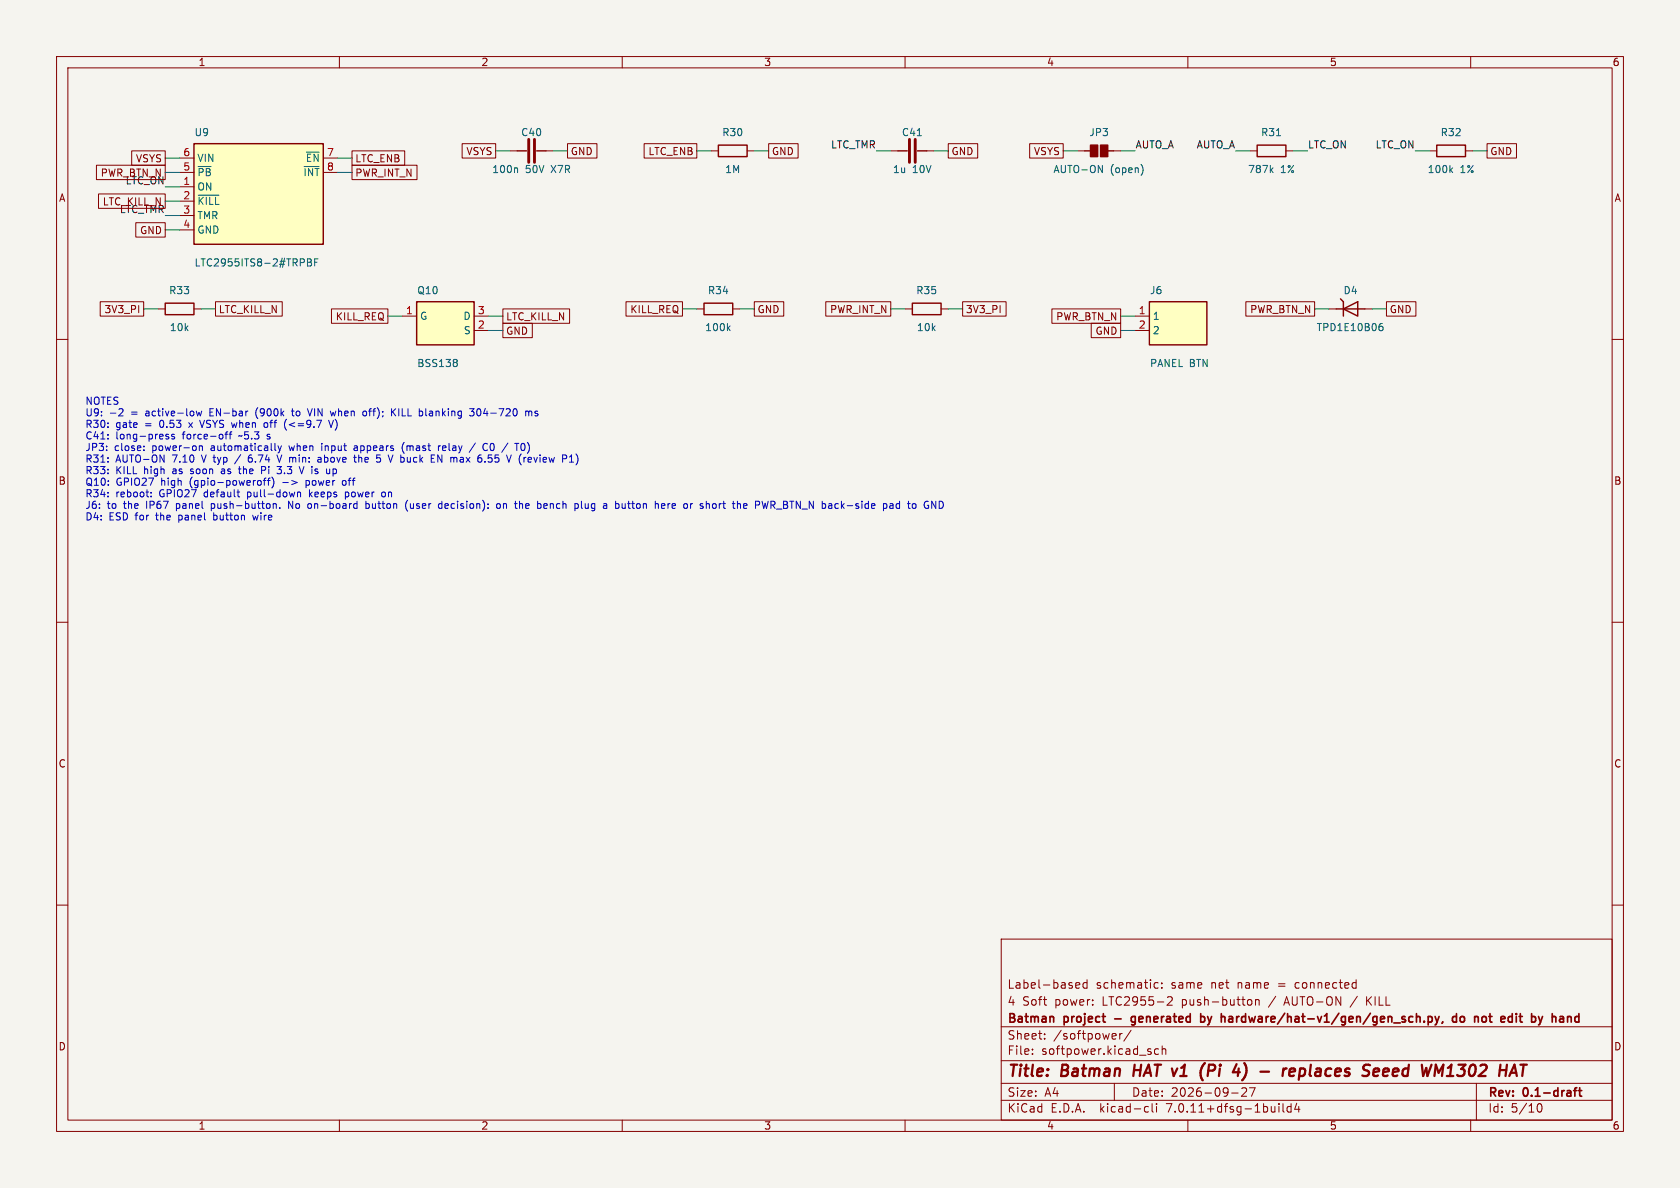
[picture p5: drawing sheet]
(kicad_sch (version 20230121) (generator eeschema)
 (paper "A4")
 (title_block (title "Batman HAT v1 (Pi 4) - replaces Seeed WM1302 HAT") (date "2026-09-27") (rev "0.1-draft") (company "Batman project - generated by hardware/hat-v1/gen/gen_sch.py, do not edit by hand") (comment 1 "4 Soft power: LTC2955-2 push-button / AUTO-ON / KILL") (comment 2 "Label-based schematic: same net name = connected"))
 (lib_symbols
(symbol "batman:C" (pin_numbers hide) (pin_names (offset 0) hide) (in_bom yes) (on_board yes)
(property "Reference" "C" (at 0 2.54 0) (effects (font (size 1.27 1.27))))
(property "Value" "C" (at 0 -2.54 0) (effects (font (size 1.27 1.27))))
(property "Footprint" "" (at 0 0 0) (effects (font (size 1.27 1.27)) hide))
(property "Datasheet" "" (at 0 0 0) (effects (font (size 1.27 1.27)) hide))
(symbol "C_0_1" (polyline (pts (xy -2.54 0) (xy -0.9 0)) (stroke (width 0.254) (type default)) (fill (type none))) (polyline (pts (xy 0.9 0) (xy 2.54 0)) (stroke (width 0.254) (type default)) (fill (type none))) (polyline (pts (xy -0.508 2.032) (xy -0.508 -2.032)) (stroke (width 0.508) (type default)) (fill (type none))) (polyline (pts (xy 0.508 2.032) (xy 0.508 -2.032)) (stroke (width 0.508) (type default)) (fill (type none))))
(symbol "C_1_1" (pin passive line (at -3.81 0 0) (length 1.27) (name "~" (effects (font (size 1.27 1.27)))) (number "1" (effects (font (size 1.27 1.27))))) (pin passive line (at 3.81 0 180) (length 1.27) (name "~" (effects (font (size 1.27 1.27)))) (number "2" (effects (font (size 1.27 1.27)))))))
(symbol "batman:CONN2" (pin_names (offset 0.508)) (in_bom yes) (on_board yes)
(property "Reference" "U" (at -5.08 5.08 0) (effects (font (size 1.27 1.27))))
(property "Value" "CONN2" (at -5.08 -5.08 0) (effects (font (size 1.27 1.27))))
(property "Footprint" "" (at 0 0 0) (effects (font (size 1.27 1.27)) hide))
(property "Datasheet" "" (at 0 0 0) (effects (font (size 1.27 1.27)) hide))
(symbol "CONN2_0_1" (rectangle (start -5.08 3.81) (end 5.08 -3.81) (stroke (width 0.254) (type default)) (fill (type background))))
(symbol "CONN2_1_1" (pin passive line (at -7.62 1.27 0) (length 2.54) (name "1" (effects (font (size 1.27 1.27)))) (number "1" (effects (font (size 1.27 1.27))))) (pin passive line (at -7.62 -1.27 0) (length 2.54) (name "2" (effects (font (size 1.27 1.27)))) (number "2" (effects (font (size 1.27 1.27)))))))
(symbol "batman:LTC2955TS8" (pin_names (offset 0.508)) (in_bom yes) (on_board yes)
(property "Reference" "U" (at -11.43 10.16 0) (effects (font (size 1.27 1.27))))
(property "Value" "LTC2955TS8" (at -11.43 -10.16 0) (effects (font (size 1.27 1.27))))
(property "Footprint" "" (at 0 0 0) (effects (font (size 1.27 1.27)) hide))
(property "Datasheet" "" (at 0 0 0) (effects (font (size 1.27 1.27)) hide))
(symbol "LTC2955TS8_0_1" (rectangle (start -11.43 8.89) (end 11.43 -8.89) (stroke (width 0.254) (type default)) (fill (type background))))
(symbol "LTC2955TS8_1_1" (pin power_in line (at -13.97 6.35 0) (length 2.54) (name "VIN" (effects (font (size 1.27 1.27)))) (number "6" (effects (font (size 1.27 1.27))))) (pin input line (at -13.97 3.81 0) (length 2.54) (name "~{PB}" (effects (font (size 1.27 1.27)))) (number "5" (effects (font (size 1.27 1.27))))) (pin input line (at -13.97 1.27 0) (length 2.54) (name "ON" (effects (font (size 1.27 1.27)))) (number "1" (effects (font (size 1.27 1.27))))) (pin input line (at -13.97 -1.27 0) (length 2.54) (name "~{KILL}" (effects (font (size 1.27 1.27)))) (number "2" (effects (font (size 1.27 1.27))))) (pin passive line (at -13.97 -3.81 0) (length 2.54) (name "TMR" (effects (font (size 1.27 1.27)))) (number "3" (effects (font (size 1.27 1.27))))) (pin power_in line (at -13.97 -6.35 0) (length 2.54) (name "GND" (effects (font (size 1.27 1.27)))) (number "4" (effects (font (size 1.27 1.27))))) (pin output line (at 13.97 6.35 180) (length 2.54) (name "~{EN}" (effects (font (size 1.27 1.27)))) (number "7" (effects (font (size 1.27 1.27))))) (pin open_collector line (at 13.97 3.81 180) (length 2.54) (name "~{INT}" (effects (font (size 1.27 1.27)))) (number "8" (effects (font (size 1.27 1.27)))))))
(symbol "batman:NMOS" (pin_names (offset 0.508)) (in_bom yes) (on_board yes)
(property "Reference" "U" (at -5.08 5.08 0) (effects (font (size 1.27 1.27))))
(property "Value" "NMOS" (at -5.08 -5.08 0) (effects (font (size 1.27 1.27))))
(property "Footprint" "" (at 0 0 0) (effects (font (size 1.27 1.27)) hide))
(property "Datasheet" "" (at 0 0 0) (effects (font (size 1.27 1.27)) hide))
(symbol "NMOS_0_1" (rectangle (start -5.08 3.81) (end 5.08 -3.81) (stroke (width 0.254) (type default)) (fill (type background))))
(symbol "NMOS_1_1" (pin input line (at -7.62 1.27 0) (length 2.54) (name "G" (effects (font (size 1.27 1.27)))) (number "1" (effects (font (size 1.27 1.27))))) (pin passive line (at 7.62 1.27 180) (length 2.54) (name "D" (effects (font (size 1.27 1.27)))) (number "3" (effects (font (size 1.27 1.27))))) (pin passive line (at 7.62 -1.27 180) (length 2.54) (name "S" (effects (font (size 1.27 1.27)))) (number "2" (effects (font (size 1.27 1.27)))))))
(symbol "batman:R" (pin_numbers hide) (pin_names (offset 0) hide) (in_bom yes) (on_board yes)
(property "Reference" "R" (at 0 2.54 0) (effects (font (size 1.27 1.27))))
(property "Value" "R" (at 0 -2.54 0) (effects (font (size 1.27 1.27))))
(property "Footprint" "" (at 0 0 0) (effects (font (size 1.27 1.27)) hide))
(property "Datasheet" "" (at 0 0 0) (effects (font (size 1.27 1.27)) hide))
(symbol "R_0_1" (rectangle (start -2.54 1.016) (end 2.54 -1.016) (stroke (width 0.254) (type default)) (fill (type none))))
(symbol "R_1_1" (pin passive line (at -3.81 0 0) (length 1.27) (name "~" (effects (font (size 1.27 1.27)))) (number "1" (effects (font (size 1.27 1.27))))) (pin passive line (at 3.81 0 180) (length 1.27) (name "~" (effects (font (size 1.27 1.27)))) (number "2" (effects (font (size 1.27 1.27)))))))
(symbol "batman:SJ" (pin_numbers hide) (pin_names (offset 0) hide) (in_bom yes) (on_board yes)
(property "Reference" "JP" (at 0 2.54 0) (effects (font (size 1.27 1.27))))
(property "Value" "SJ" (at 0 -2.54 0) (effects (font (size 1.27 1.27))))
(property "Footprint" "" (at 0 0 0) (effects (font (size 1.27 1.27)) hide))
(property "Datasheet" "" (at 0 0 0) (effects (font (size 1.27 1.27)) hide))
(symbol "SJ_0_1" (rectangle (start -1.524 1.016) (end -0.254 -1.016) (stroke (width 0.254) (type default)) (fill (type outline))) (rectangle (start 0.254 1.016) (end 1.524 -1.016) (stroke (width 0.254) (type default)) (fill (type outline))) (polyline (pts (xy -2.54 0) (xy -1.524 0)) (stroke (width 0.254) (type default)) (fill (type none))) (polyline (pts (xy 1.524 0) (xy 2.54 0)) (stroke (width 0.254) (type default)) (fill (type none))))
(symbol "SJ_1_1" (pin passive line (at -3.81 0 0) (length 1.27) (name "~" (effects (font (size 1.27 1.27)))) (number "1" (effects (font (size 1.27 1.27))))) (pin passive line (at 3.81 0 180) (length 1.27) (name "~" (effects (font (size 1.27 1.27)))) (number "2" (effects (font (size 1.27 1.27)))))))
(symbol "batman:TVS_UNI" (pin_numbers hide) (pin_names (offset 0) hide) (in_bom yes) (on_board yes)
(property "Reference" "D" (at 0 2.54 0) (effects (font (size 1.27 1.27))))
(property "Value" "TVS_UNI" (at 0 -2.54 0) (effects (font (size 1.27 1.27))))
(property "Footprint" "" (at 0 0 0) (effects (font (size 1.27 1.27)) hide))
(property "Datasheet" "" (at 0 0 0) (effects (font (size 1.27 1.27)) hide))
(symbol "TVS_UNI_0_1" (polyline (pts (xy 1.27 1.27) (xy 1.27 -1.27) (xy -1.27 0) (xy 1.27 1.27)) (stroke (width 0.254) (type default)) (fill (type none))) (polyline (pts (xy -1.27 1.27) (xy -1.27 -1.27)) (stroke (width 0.254) (type default)) (fill (type none))) (polyline (pts (xy -2.54 0) (xy 2.54 0)) (stroke (width 0.254) (type default)) (fill (type none))) (polyline (pts (xy -1.778 1.778) (xy -1.27 1.27)) (stroke (width 0.254) (type default)) (fill (type none))))
(symbol "TVS_UNI_1_1" (pin passive line (at -3.81 0 0) (length 1.27) (name "~" (effects (font (size 1.27 1.27)))) (number "1" (effects (font (size 1.27 1.27))))) (pin passive line (at 3.81 0 180) (length 1.27) (name "~" (effects (font (size 1.27 1.27)))) (number "2" (effects (font (size 1.27 1.27))))))))
 (symbol (lib_id "batman:LTC2955TS8") (at 45.72 34.29 0) (unit 1) (in_bom yes) (on_board yes) (dnp no)
  (property "Reference" "U9" (at 34.29 24.13 0) (effects (font (size 1.27 1.27)) (justify left bottom)))
  (property "Value" "LTC2955ITS8-2#TRPBF" (at 34.29 45.72 0) (effects (font (size 1.27 1.27)) (justify left top)))
  (property "Footprint" "Package_TO_SOT_SMD:TSOT-23-8" (at 45.72 34.29 0) (effects (font (size 1.27 1.27)) hide))
  (property "Datasheet" "" (at 45.72 34.29 0) (effects (font (size 1.27 1.27)) hide))
  (property "MPN" "LTC2955ITS8-2#TRPBF" (at 45.72 34.29 0) (effects (font (size 1.27 1.27)) hide))
  (property "Manufacturer" "Analog Devices" (at 45.72 34.29 0) (effects (font (size 1.27 1.27)) hide))
  (property "Tier" "B" (at 45.72 34.29 0) (effects (font (size 1.27 1.27)) hide))
  (property "LCSC" "" (at 45.72 34.29 0) (effects (font (size 1.27 1.27)) hide))
  (property "Note" "-2 = active-low EN-bar (900k to VIN when off); KILL blanking 304-720 ms" (at 45.72 34.29 0) (effects (font (size 1.27 1.27)) hide)) (pin "6") (pin "5") (pin "1") (pin "2") (pin "3") (pin "4") (pin "7") (pin "8"))
 (wire (pts (xy 31.75 27.94) (xy 29.21 27.94)) (stroke (width 0) (type default)))
 (global_label "VSYS" (shape passive) (at 29.21 27.94 180) (fields_autoplaced) (effects (font (size 1.27 1.27)) (justify right))
  (property "Intersheetrefs" "${INTERSHEET_REFS}" (at 29.21 27.94 0) (effects (font (size 1.27 1.27)) hide)))
 (wire (pts (xy 31.75 30.48) (xy 29.21 30.48)) (stroke (width 0) (type default)))
 (global_label "PWR_BTN_N" (shape passive) (at 29.21 30.48 180) (fields_autoplaced) (effects (font (size 1.27 1.27)) (justify right))
  (property "Intersheetrefs" "${INTERSHEET_REFS}" (at 29.21 30.48 0) (effects (font (size 1.27 1.27)) hide)))
 (wire (pts (xy 31.75 33.02) (xy 29.21 33.02)) (stroke (width 0) (type default)))
 (label "LTC_ON" (at 29.21 33.02 180) (fields_autoplaced) (effects (font (size 1.27 1.27)) (justify right bottom)))
 (wire (pts (xy 31.75 35.56) (xy 29.21 35.56)) (stroke (width 0) (type default)))
 (global_label "LTC_KILL_N" (shape passive) (at 29.21 35.56 180) (fields_autoplaced) (effects (font (size 1.27 1.27)) (justify right))
  (property "Intersheetrefs" "${INTERSHEET_REFS}" (at 29.21 35.56 0) (effects (font (size 1.27 1.27)) hide)))
 (wire (pts (xy 31.75 38.1) (xy 29.21 38.1)) (stroke (width 0) (type default)))
 (label "LTC_TMR" (at 29.21 38.1 180) (fields_autoplaced) (effects (font (size 1.27 1.27)) (justify right bottom)))
 (wire (pts (xy 31.75 40.64) (xy 29.21 40.64)) (stroke (width 0) (type default)))
 (global_label "GND" (shape passive) (at 29.21 40.64 180) (fields_autoplaced) (effects (font (size 1.27 1.27)) (justify right))
  (property "Intersheetrefs" "${INTERSHEET_REFS}" (at 29.21 40.64 0) (effects (font (size 1.27 1.27)) hide)))
 (wire (pts (xy 59.69 27.94) (xy 62.23 27.94)) (stroke (width 0) (type default)))
 (global_label "LTC_ENB" (shape passive) (at 62.23 27.94 0) (fields_autoplaced) (effects (font (size 1.27 1.27)) (justify left))
  (property "Intersheetrefs" "${INTERSHEET_REFS}" (at 62.23 27.94 0) (effects (font (size 1.27 1.27)) hide)))
 (wire (pts (xy 59.69 30.48) (xy 62.23 30.48)) (stroke (width 0) (type default)))
 (global_label "PWR_INT_N" (shape passive) (at 62.23 30.48 0) (fields_autoplaced) (effects (font (size 1.27 1.27)) (justify left))
  (property "Intersheetrefs" "${INTERSHEET_REFS}" (at 62.23 30.48 0) (effects (font (size 1.27 1.27)) hide)))
 (symbol (lib_id "batman:C") (at 93.98 26.67 0) (unit 1) (in_bom yes) (on_board yes) (dnp no)
  (property "Reference" "C40" (at 93.98 24.13 0) (effects (font (size 1.27 1.27)) (justify bottom)))
  (property "Value" "100n 50V X7R" (at 93.98 29.21 0) (effects (font (size 1.27 1.27)) (justify top)))
  (property "Footprint" "Capacitor_SMD:C_0402_1005Metric" (at 93.98 26.67 0) (effects (font (size 1.27 1.27)) hide))
  (property "Datasheet" "" (at 93.98 26.67 0) (effects (font (size 1.27 1.27)) hide))
  (property "MPN" "" (at 93.98 26.67 0) (effects (font (size 1.27 1.27)) hide))
  (property "Manufacturer" "" (at 93.98 26.67 0) (effects (font (size 1.27 1.27)) hide))
  (property "Tier" "C" (at 93.98 26.67 0) (effects (font (size 1.27 1.27)) hide))
  (property "LCSC" "" (at 93.98 26.67 0) (effects (font (size 1.27 1.27)) hide))
  (property "Note" "" (at 93.98 26.67 0) (effects (font (size 1.27 1.27)) hide)) (pin "1") (pin "2"))
 (wire (pts (xy 90.17 26.67) (xy 87.63 26.67)) (stroke (width 0) (type default)))
 (global_label "VSYS" (shape passive) (at 87.63 26.67 180) (fields_autoplaced) (effects (font (size 1.27 1.27)) (justify right))
  (property "Intersheetrefs" "${INTERSHEET_REFS}" (at 87.63 26.67 0) (effects (font (size 1.27 1.27)) hide)))
 (wire (pts (xy 97.79 26.67) (xy 100.33 26.67)) (stroke (width 0) (type default)))
 (global_label "GND" (shape passive) (at 100.33 26.67 0) (fields_autoplaced) (effects (font (size 1.27 1.27)) (justify left))
  (property "Intersheetrefs" "${INTERSHEET_REFS}" (at 100.33 26.67 0) (effects (font (size 1.27 1.27)) hide)))
 (symbol (lib_id "batman:R") (at 129.54 26.67 0) (unit 1) (in_bom yes) (on_board yes) (dnp no)
  (property "Reference" "R30" (at 129.54 24.13 0) (effects (font (size 1.27 1.27)) (justify bottom)))
  (property "Value" "1M" (at 129.54 29.21 0) (effects (font (size 1.27 1.27)) (justify top)))
  (property "Footprint" "Resistor_SMD:R_0402_1005Metric" (at 129.54 26.67 0) (effects (font (size 1.27 1.27)) hide))
  (property "Datasheet" "" (at 129.54 26.67 0) (effects (font (size 1.27 1.27)) hide))
  (property "MPN" "" (at 129.54 26.67 0) (effects (font (size 1.27 1.27)) hide))
  (property "Manufacturer" "" (at 129.54 26.67 0) (effects (font (size 1.27 1.27)) hide))
  (property "Tier" "C" (at 129.54 26.67 0) (effects (font (size 1.27 1.27)) hide))
  (property "LCSC" "" (at 129.54 26.67 0) (effects (font (size 1.27 1.27)) hide))
  (property "Note" "gate = 0.53 x VSYS when off (<=9.7 V)" (at 129.54 26.67 0) (effects (font (size 1.27 1.27)) hide)) (pin "1") (pin "2"))
 (wire (pts (xy 125.73 26.67) (xy 123.19 26.67)) (stroke (width 0) (type default)))
 (global_label "LTC_ENB" (shape passive) (at 123.19 26.67 180) (fields_autoplaced) (effects (font (size 1.27 1.27)) (justify right))
  (property "Intersheetrefs" "${INTERSHEET_REFS}" (at 123.19 26.67 0) (effects (font (size 1.27 1.27)) hide)))
 (wire (pts (xy 133.35 26.67) (xy 135.89 26.67)) (stroke (width 0) (type default)))
 (global_label "GND" (shape passive) (at 135.89 26.67 0) (fields_autoplaced) (effects (font (size 1.27 1.27)) (justify left))
  (property "Intersheetrefs" "${INTERSHEET_REFS}" (at 135.89 26.67 0) (effects (font (size 1.27 1.27)) hide)))
 (symbol (lib_id "batman:C") (at 161.29 26.67 0) (unit 1) (in_bom yes) (on_board yes) (dnp no)
  (property "Reference" "C41" (at 161.29 24.13 0) (effects (font (size 1.27 1.27)) (justify bottom)))
  (property "Value" "1u 10V" (at 161.29 29.21 0) (effects (font (size 1.27 1.27)) (justify top)))
  (property "Footprint" "Capacitor_SMD:C_0402_1005Metric" (at 161.29 26.67 0) (effects (font (size 1.27 1.27)) hide))
  (property "Datasheet" "" (at 161.29 26.67 0) (effects (font (size 1.27 1.27)) hide))
  (property "MPN" "" (at 161.29 26.67 0) (effects (font (size 1.27 1.27)) hide))
  (property "Manufacturer" "" (at 161.29 26.67 0) (effects (font (size 1.27 1.27)) hide))
  (property "Tier" "C" (at 161.29 26.67 0) (effects (font (size 1.27 1.27)) hide))
  (property "LCSC" "" (at 161.29 26.67 0) (effects (font (size 1.27 1.27)) hide))
  (property "Note" "long-press force-off ~5.3 s" (at 161.29 26.67 0) (effects (font (size 1.27 1.27)) hide)) (pin "1") (pin "2"))
 (wire (pts (xy 157.48 26.67) (xy 154.94 26.67)) (stroke (width 0) (type default)))
 (label "LTC_TMR" (at 154.94 26.67 180) (fields_autoplaced) (effects (font (size 1.27 1.27)) (justify right bottom)))
 (wire (pts (xy 165.1 26.67) (xy 167.64 26.67)) (stroke (width 0) (type default)))
 (global_label "GND" (shape passive) (at 167.64 26.67 0) (fields_autoplaced) (effects (font (size 1.27 1.27)) (justify left))
  (property "Intersheetrefs" "${INTERSHEET_REFS}" (at 167.64 26.67 0) (effects (font (size 1.27 1.27)) hide)))
 (symbol (lib_id "batman:SJ") (at 194.31 26.67 0) (unit 1) (in_bom no) (on_board yes) (dnp no)
  (property "Reference" "JP3" (at 194.31 24.13 0) (effects (font (size 1.27 1.27)) (justify bottom)))
  (property "Value" "AUTO-ON (open)" (at 194.31 29.21 0) (effects (font (size 1.27 1.27)) (justify top)))
  (property "Footprint" "Jumper:SolderJumper-2_P1.3mm_Open_RoundedPad1.0x1.5mm" (at 194.31 26.67 0) (effects (font (size 1.27 1.27)) hide))
  (property "Datasheet" "" (at 194.31 26.67 0) (effects (font (size 1.27 1.27)) hide))
  (property "MPN" "" (at 194.31 26.67 0) (effects (font (size 1.27 1.27)) hide))
  (property "Manufacturer" "" (at 194.31 26.67 0) (effects (font (size 1.27 1.27)) hide))
  (property "Tier" "C" (at 194.31 26.67 0) (effects (font (size 1.27 1.27)) hide))
  (property "LCSC" "" (at 194.31 26.67 0) (effects (font (size 1.27 1.27)) hide))
  (property "Note" "close: power-on automatically when input appears (mast relay / C0 / T0)" (at 194.31 26.67 0) (effects (font (size 1.27 1.27)) hide)) (pin "1") (pin "2"))
 (wire (pts (xy 190.5 26.67) (xy 187.96 26.67)) (stroke (width 0) (type default)))
 (global_label "VSYS" (shape passive) (at 187.96 26.67 180) (fields_autoplaced) (effects (font (size 1.27 1.27)) (justify right))
  (property "Intersheetrefs" "${INTERSHEET_REFS}" (at 187.96 26.67 0) (effects (font (size 1.27 1.27)) hide)))
 (wire (pts (xy 198.12 26.67) (xy 200.66 26.67)) (stroke (width 0) (type default)))
 (label "AUTO_A" (at 200.66 26.67 0) (fields_autoplaced) (effects (font (size 1.27 1.27)) (justify left bottom)))
 (symbol (lib_id "batman:R") (at 224.79 26.67 0) (unit 1) (in_bom yes) (on_board yes) (dnp no)
  (property "Reference" "R31" (at 224.79 24.13 0) (effects (font (size 1.27 1.27)) (justify bottom)))
  (property "Value" "787k 1%" (at 224.79 29.21 0) (effects (font (size 1.27 1.27)) (justify top)))
  (property "Footprint" "Resistor_SMD:R_0402_1005Metric" (at 224.79 26.67 0) (effects (font (size 1.27 1.27)) hide))
  (property "Datasheet" "" (at 224.79 26.67 0) (effects (font (size 1.27 1.27)) hide))
  (property "MPN" "" (at 224.79 26.67 0) (effects (font (size 1.27 1.27)) hide))
  (property "Manufacturer" "" (at 224.79 26.67 0) (effects (font (size 1.27 1.27)) hide))
  (property "Tier" "C" (at 224.79 26.67 0) (effects (font (size 1.27 1.27)) hide))
  (property "LCSC" "" (at 224.79 26.67 0) (effects (font (size 1.27 1.27)) hide))
  (property "Note" "AUTO-ON 7.10 V typ / 6.74 V min: above the 5 V buck EN max 6.55 V (review P1)" (at 224.79 26.67 0) (effects (font (size 1.27 1.27)) hide)) (pin "1") (pin "2"))
 (wire (pts (xy 220.98 26.67) (xy 218.44 26.67)) (stroke (width 0) (type default)))
 (label "AUTO_A" (at 218.44 26.67 180) (fields_autoplaced) (effects (font (size 1.27 1.27)) (justify right bottom)))
 (wire (pts (xy 228.6 26.67) (xy 231.14 26.67)) (stroke (width 0) (type default)))
 (label "LTC_ON" (at 231.14 26.67 0) (fields_autoplaced) (effects (font (size 1.27 1.27)) (justify left bottom)))
 (symbol (lib_id "batman:R") (at 256.54 26.67 0) (unit 1) (in_bom yes) (on_board yes) (dnp no)
  (property "Reference" "R32" (at 256.54 24.13 0) (effects (font (size 1.27 1.27)) (justify bottom)))
  (property "Value" "100k 1%" (at 256.54 29.21 0) (effects (font (size 1.27 1.27)) (justify top)))
  (property "Footprint" "Resistor_SMD:R_0402_1005Metric" (at 256.54 26.67 0) (effects (font (size 1.27 1.27)) hide))
  (property "Datasheet" "" (at 256.54 26.67 0) (effects (font (size 1.27 1.27)) hide))
  (property "MPN" "" (at 256.54 26.67 0) (effects (font (size 1.27 1.27)) hide))
  (property "Manufacturer" "" (at 256.54 26.67 0) (effects (font (size 1.27 1.27)) hide))
  (property "Tier" "C" (at 256.54 26.67 0) (effects (font (size 1.27 1.27)) hide))
  (property "LCSC" "" (at 256.54 26.67 0) (effects (font (size 1.27 1.27)) hide))
  (property "Note" "" (at 256.54 26.67 0) (effects (font (size 1.27 1.27)) hide)) (pin "1") (pin "2"))
 (wire (pts (xy 252.73 26.67) (xy 250.19 26.67)) (stroke (width 0) (type default)))
 (label "LTC_ON" (at 250.19 26.67 180) (fields_autoplaced) (effects (font (size 1.27 1.27)) (justify right bottom)))
 (wire (pts (xy 260.35 26.67) (xy 262.89 26.67)) (stroke (width 0) (type default)))
 (global_label "GND" (shape passive) (at 262.89 26.67 0) (fields_autoplaced) (effects (font (size 1.27 1.27)) (justify left))
  (property "Intersheetrefs" "${INTERSHEET_REFS}" (at 262.89 26.67 0) (effects (font (size 1.27 1.27)) hide)))
 (symbol (lib_id "batman:R") (at 31.75 54.61 0) (unit 1) (in_bom yes) (on_board yes) (dnp no)
  (property "Reference" "R33" (at 31.75 52.07 0) (effects (font (size 1.27 1.27)) (justify bottom)))
  (property "Value" "10k" (at 31.75 57.15 0) (effects (font (size 1.27 1.27)) (justify top)))
  (property "Footprint" "Resistor_SMD:R_0402_1005Metric" (at 31.75 54.61 0) (effects (font (size 1.27 1.27)) hide))
  (property "Datasheet" "" (at 31.75 54.61 0) (effects (font (size 1.27 1.27)) hide))
  (property "MPN" "" (at 31.75 54.61 0) (effects (font (size 1.27 1.27)) hide))
  (property "Manufacturer" "" (at 31.75 54.61 0) (effects (font (size 1.27 1.27)) hide))
  (property "Tier" "C" (at 31.75 54.61 0) (effects (font (size 1.27 1.27)) hide))
  (property "LCSC" "" (at 31.75 54.61 0) (effects (font (size 1.27 1.27)) hide))
  (property "Note" "KILL high as soon as the Pi 3.3 V is up" (at 31.75 54.61 0) (effects (font (size 1.27 1.27)) hide)) (pin "1") (pin "2"))
 (wire (pts (xy 27.94 54.61) (xy 25.4 54.61)) (stroke (width 0) (type default)))
 (global_label "3V3_PI" (shape passive) (at 25.4 54.61 180) (fields_autoplaced) (effects (font (size 1.27 1.27)) (justify right))
  (property "Intersheetrefs" "${INTERSHEET_REFS}" (at 25.4 54.61 0) (effects (font (size 1.27 1.27)) hide)))
 (wire (pts (xy 35.56 54.61) (xy 38.1 54.61)) (stroke (width 0) (type default)))
 (global_label "LTC_KILL_N" (shape passive) (at 38.1 54.61 0) (fields_autoplaced) (effects (font (size 1.27 1.27)) (justify left))
  (property "Intersheetrefs" "${INTERSHEET_REFS}" (at 38.1 54.61 0) (effects (font (size 1.27 1.27)) hide)))
 (symbol (lib_id "batman:NMOS") (at 78.74 57.15 0) (unit 1) (in_bom yes) (on_board yes) (dnp no)
  (property "Reference" "Q10" (at 73.66 52.07 0) (effects (font (size 1.27 1.27)) (justify left bottom)))
  (property "Value" "BSS138" (at 73.66 63.5 0) (effects (font (size 1.27 1.27)) (justify left top)))
  (property "Footprint" "Package_TO_SOT_SMD:SOT-23" (at 78.74 57.15 0) (effects (font (size 1.27 1.27)) hide))
  (property "Datasheet" "" (at 78.74 57.15 0) (effects (font (size 1.27 1.27)) hide))
  (property "MPN" "BSS138" (at 78.74 57.15 0) (effects (font (size 1.27 1.27)) hide))
  (property "Manufacturer" "onsemi (not Nexperia)" (at 78.74 57.15 0) (effects (font (size 1.27 1.27)) hide))
  (property "Tier" "C" (at 78.74 57.15 0) (effects (font (size 1.27 1.27)) hide))
  (property "LCSC" "" (at 78.74 57.15 0) (effects (font (size 1.27 1.27)) hide))
  (property "Note" "GPIO27 high (gpio-poweroff) -> power off" (at 78.74 57.15 0) (effects (font (size 1.27 1.27)) hide)) (pin "1") (pin "3") (pin "2"))
 (wire (pts (xy 71.12 55.88) (xy 68.58 55.88)) (stroke (width 0) (type default)))
 (global_label "KILL_REQ" (shape passive) (at 68.58 55.88 180) (fields_autoplaced) (effects (font (size 1.27 1.27)) (justify right))
  (property "Intersheetrefs" "${INTERSHEET_REFS}" (at 68.58 55.88 0) (effects (font (size 1.27 1.27)) hide)))
 (wire (pts (xy 86.36 55.88) (xy 88.9 55.88)) (stroke (width 0) (type default)))
 (global_label "LTC_KILL_N" (shape passive) (at 88.9 55.88 0) (fields_autoplaced) (effects (font (size 1.27 1.27)) (justify left))
  (property "Intersheetrefs" "${INTERSHEET_REFS}" (at 88.9 55.88 0) (effects (font (size 1.27 1.27)) hide)))
 (wire (pts (xy 86.36 58.42) (xy 88.9 58.42)) (stroke (width 0) (type default)))
 (global_label "GND" (shape passive) (at 88.9 58.42 0) (fields_autoplaced) (effects (font (size 1.27 1.27)) (justify left))
  (property "Intersheetrefs" "${INTERSHEET_REFS}" (at 88.9 58.42 0) (effects (font (size 1.27 1.27)) hide)))
 (symbol (lib_id "batman:R") (at 127 54.61 0) (unit 1) (in_bom yes) (on_board yes) (dnp no)
  (property "Reference" "R34" (at 127 52.07 0) (effects (font (size 1.27 1.27)) (justify bottom)))
  (property "Value" "100k" (at 127 57.15 0) (effects (font (size 1.27 1.27)) (justify top)))
  (property "Footprint" "Resistor_SMD:R_0402_1005Metric" (at 127 54.61 0) (effects (font (size 1.27 1.27)) hide))
  (property "Datasheet" "" (at 127 54.61 0) (effects (font (size 1.27 1.27)) hide))
  (property "MPN" "" (at 127 54.61 0) (effects (font (size 1.27 1.27)) hide))
  (property "Manufacturer" "" (at 127 54.61 0) (effects (font (size 1.27 1.27)) hide))
  (property "Tier" "C" (at 127 54.61 0) (effects (font (size 1.27 1.27)) hide))
  (property "LCSC" "" (at 127 54.61 0) (effects (font (size 1.27 1.27)) hide))
  (property "Note" "reboot: GPIO27 default pull-down keeps power on" (at 127 54.61 0) (effects (font (size 1.27 1.27)) hide)) (pin "1") (pin "2"))
 (wire (pts (xy 123.19 54.61) (xy 120.65 54.61)) (stroke (width 0) (type default)))
 (global_label "KILL_REQ" (shape passive) (at 120.65 54.61 180) (fields_autoplaced) (effects (font (size 1.27 1.27)) (justify right))
  (property "Intersheetrefs" "${INTERSHEET_REFS}" (at 120.65 54.61 0) (effects (font (size 1.27 1.27)) hide)))
 (wire (pts (xy 130.81 54.61) (xy 133.35 54.61)) (stroke (width 0) (type default)))
 (global_label "GND" (shape passive) (at 133.35 54.61 0) (fields_autoplaced) (effects (font (size 1.27 1.27)) (justify left))
  (property "Intersheetrefs" "${INTERSHEET_REFS}" (at 133.35 54.61 0) (effects (font (size 1.27 1.27)) hide)))
 (symbol (lib_id "batman:R") (at 163.83 54.61 0) (unit 1) (in_bom yes) (on_board yes) (dnp no)
  (property "Reference" "R35" (at 163.83 52.07 0) (effects (font (size 1.27 1.27)) (justify bottom)))
  (property "Value" "10k" (at 163.83 57.15 0) (effects (font (size 1.27 1.27)) (justify top)))
  (property "Footprint" "Resistor_SMD:R_0402_1005Metric" (at 163.83 54.61 0) (effects (font (size 1.27 1.27)) hide))
  (property "Datasheet" "" (at 163.83 54.61 0) (effects (font (size 1.27 1.27)) hide))
  (property "MPN" "" (at 163.83 54.61 0) (effects (font (size 1.27 1.27)) hide))
  (property "Manufacturer" "" (at 163.83 54.61 0) (effects (font (size 1.27 1.27)) hide))
  (property "Tier" "C" (at 163.83 54.61 0) (effects (font (size 1.27 1.27)) hide))
  (property "LCSC" "" (at 163.83 54.61 0) (effects (font (size 1.27 1.27)) hide))
  (property "Note" "" (at 163.83 54.61 0) (effects (font (size 1.27 1.27)) hide)) (pin "1") (pin "2"))
 (wire (pts (xy 160.02 54.61) (xy 157.48 54.61)) (stroke (width 0) (type default)))
 (global_label "PWR_INT_N" (shape passive) (at 157.48 54.61 180) (fields_autoplaced) (effects (font (size 1.27 1.27)) (justify right))
  (property "Intersheetrefs" "${INTERSHEET_REFS}" (at 157.48 54.61 0) (effects (font (size 1.27 1.27)) hide)))
 (wire (pts (xy 167.64 54.61) (xy 170.18 54.61)) (stroke (width 0) (type default)))
 (global_label "3V3_PI" (shape passive) (at 170.18 54.61 0) (fields_autoplaced) (effects (font (size 1.27 1.27)) (justify left))
  (property "Intersheetrefs" "${INTERSHEET_REFS}" (at 170.18 54.61 0) (effects (font (size 1.27 1.27)) hide)))
 (symbol (lib_id "batman:CONN2") (at 208.28 57.15 0) (unit 1) (in_bom yes) (on_board yes) (dnp no)
  (property "Reference" "J6" (at 203.2 52.07 0) (effects (font (size 1.27 1.27)) (justify left bottom)))
  (property "Value" "PANEL BTN" (at 203.2 63.5 0) (effects (font (size 1.27 1.27)) (justify left top)))
  (property "Footprint" "Connector_JST:JST_SH_SM02B-SRSS-TB_1x02-1MP_P1.00mm_Horizontal" (at 208.28 57.15 0) (effects (font (size 1.27 1.27)) hide))
  (property "Datasheet" "" (at 208.28 57.15 0) (effects (font (size 1.27 1.27)) hide))
  (property "MPN" "SM02B-SRSS-TB" (at 208.28 57.15 0) (effects (font (size 1.27 1.27)) hide))
  (property "Manufacturer" "JST" (at 208.28 57.15 0) (effects (font (size 1.27 1.27)) hide))
  (property "Tier" "C" (at 208.28 57.15 0) (effects (font (size 1.27 1.27)) hide))
  (property "LCSC" "" (at 208.28 57.15 0) (effects (font (size 1.27 1.27)) hide))
  (property "Note" "to the IP67 panel push-button. No on-board button (user decision): on the bench plug a button here or short the PWR_BTN_N back-side pad to GND" (at 208.28 57.15 0) (effects (font (size 1.27 1.27)) hide)) (pin "1") (pin "2"))
 (wire (pts (xy 200.66 55.88) (xy 198.12 55.88)) (stroke (width 0) (type default)))
 (global_label "PWR_BTN_N" (shape passive) (at 198.12 55.88 180) (fields_autoplaced) (effects (font (size 1.27 1.27)) (justify right))
  (property "Intersheetrefs" "${INTERSHEET_REFS}" (at 198.12 55.88 0) (effects (font (size 1.27 1.27)) hide)))
 (wire (pts (xy 200.66 58.42) (xy 198.12 58.42)) (stroke (width 0) (type default)))
 (global_label "GND" (shape passive) (at 198.12 58.42 180) (fields_autoplaced) (effects (font (size 1.27 1.27)) (justify right))
  (property "Intersheetrefs" "${INTERSHEET_REFS}" (at 198.12 58.42 0) (effects (font (size 1.27 1.27)) hide)))
 (symbol (lib_id "batman:TVS_UNI") (at 238.76 54.61 0) (unit 1) (in_bom yes) (on_board yes) (dnp no)
  (property "Reference" "D4" (at 238.76 52.07 0) (effects (font (size 1.27 1.27)) (justify bottom)))
  (property "Value" "TPD1E10B06" (at 238.76 57.15 0) (effects (font (size 1.27 1.27)) (justify top)))
  (property "Footprint" "Diode_SMD:D_0402_1005Metric" (at 238.76 54.61 0) (effects (font (size 1.27 1.27)) hide))
  (property "Datasheet" "" (at 238.76 54.61 0) (effects (font (size 1.27 1.27)) hide))
  (property "MPN" "TPD1E10B06DPYR" (at 238.76 54.61 0) (effects (font (size 1.27 1.27)) hide))
  (property "Manufacturer" "TI" (at 238.76 54.61 0) (effects (font (size 1.27 1.27)) hide))
  (property "Tier" "C" (at 238.76 54.61 0) (effects (font (size 1.27 1.27)) hide))
  (property "LCSC" "" (at 238.76 54.61 0) (effects (font (size 1.27 1.27)) hide))
  (property "Note" "ESD for the panel button wire" (at 238.76 54.61 0) (effects (font (size 1.27 1.27)) hide)) (pin "1") (pin "2"))
 (wire (pts (xy 234.95 54.61) (xy 232.41 54.61)) (stroke (width 0) (type default)))
 (global_label "PWR_BTN_N" (shape passive) (at 232.41 54.61 180) (fields_autoplaced) (effects (font (size 1.27 1.27)) (justify right))
  (property "Intersheetrefs" "${INTERSHEET_REFS}" (at 232.41 54.61 0) (effects (font (size 1.27 1.27)) hide)))
 (wire (pts (xy 242.57 54.61) (xy 245.11 54.61)) (stroke (width 0) (type default)))
 (global_label "GND" (shape passive) (at 245.11 54.61 0) (fields_autoplaced) (effects (font (size 1.27 1.27)) (justify left))
  (property "Intersheetrefs" "${INTERSHEET_REFS}" (at 245.11 54.61 0) (effects (font (size 1.27 1.27)) hide)))
 (text "NOTES\nU9: -2 = active-low EN-bar (900k to VIN when off); KILL blanking 304-720 ms\nR30: gate = 0.53 x VSYS when off (<=9.7 V)\nC41: long-press force-off ~5.3 s\nJP3: close: power-on automatically when input appears (mast relay / C0 / T0)\nR31: AUTO-ON 7.10 V typ / 6.74 V min: above the 5 V buck EN max 6.55 V (review P1)\nR33: KILL high as soon as the Pi 3.3 V is up\nQ10: GPIO27 high (gpio-poweroff) -> power off\nR34: reboot: GPIO27 default pull-down keeps power on\nJ6: to the IP67 panel push-button. No on-board button (user decision): on the bench plug a button here or short the PWR_BTN_N back-side pad to GND\nD4: ESD for the panel button wire" (at 15 70.4 0) (effects (font (size 1.27 1.27)) (justify left top))))
